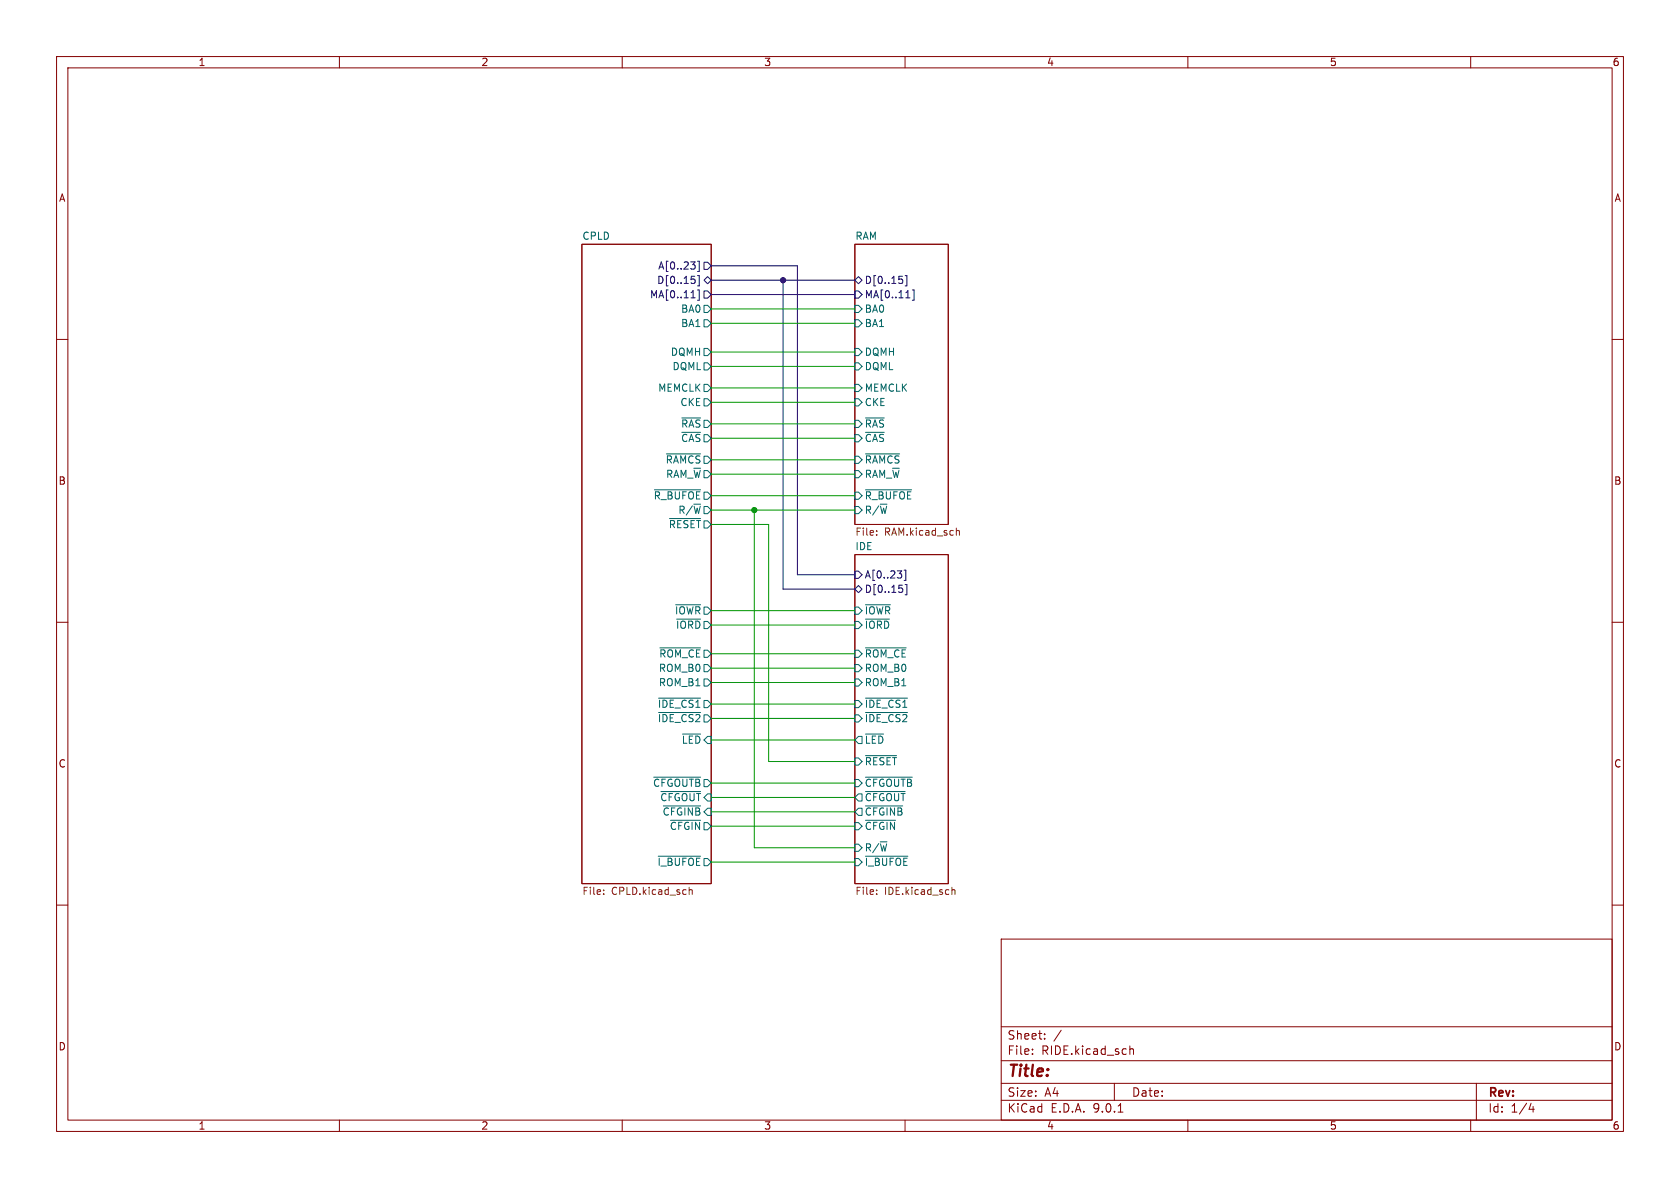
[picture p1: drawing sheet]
<svg xmlns="http://www.w3.org/2000/svg" width="297mm" height="210mm" viewBox="0 0 297 210" stroke-linecap="round" stroke-linejoin="round" font-family="sans-serif">
<g fill="none" stroke="#840000" stroke-width=".18">
<path d="M10 10h277v190h-277zM12 12h273v186h-273zM60 10v2M110 10v2M160 10v2M210 10v2M260 10v2M102.9 43.2h22.8v113h-22.8zM151.1 43.2h16.5v49.5h-16.5zM10 60h2M285 60h2M151.1 98h16.5v58.2h-16.5z"/>
<path d="M10 110h2M285 110h2M10 160h2M177 166h108v32h-108zM285 160h2M60 198v2M110 198v2M160 198v2M177 194.5h108M177 191.5h108M177 187.5h108M177 181.5h108"/>
<path d="M182.5 186.3v.1M182.5 185.5v.1M184.7 183.6v.1M184.7 182.8v.1M187.6 182.1l-1.3 2M197 191.5v3M197.7 196.6h.8M199.7 184.9v1.5M199.7 185.5l.3-.1 .3 .1 .1 .9M210 198v2M260 198v2M261 191.5v6.5"/>
<path d="M270.7 195l-.4 1.1h.9M271 195.6v1"/>
</g>
<g fill="none" stroke="#006464" stroke-width=".18">
<path d="M124.5 54h.6l.6 .6-.6 .6h-.6zM124.5 56.5h.6l.6 .7-.6 .6h-.6zM151.1 54h.7l.6 .6-.6 .6h-.7zM151.1 56.5h.7l.6 .7-.6 .6h-.7zM120.5 73.9h3.4M120.5 76.4h3.4M124.5 64.1h.6l.6 .7-.6 .6h-.6zM124.5 61.6h.6l.6 .6-.6 .7h-.6zM124.5 70.5h.6l.6 .6-.6 .7h-.6zM124.5 67.9h.6l.6 .7-.6 .6h-.6zM151.1 70.5h.7l.6 .6-.6 .7h-.7zM151.1 67.9h.7l.6 .7-.6 .6h-.7z"/>
<path d="M151.1 76.8h.7l.6 .7-.6 .6h-.7zM151.1 74.3h.7l.6 .6-.6 .7h-.7zM151.1 61.6h.7l.6 .6-.6 .7h-.7zM151.1 64.1h.7l.6 .7-.6 .6h-.7zM153 73.9h3.3M153 76.4h3.3M115.7 86.6h8.2M117.8 80.2h6.1M118.4 91.7h5.5M151.1 89.5h.7l.6 .7-.6 .6h-.7zM151.1 87h.7l.6 .6-.6 .7h-.7zM151.1 80.6h.7l.6 .7-.6 .6h-.7z"/>
<path d="M151.1 83.2h.7l.6 .6-.6 .7h-.7zM153 80.2h6M153 86.6h8.2M116.7 114.5h7.2M119.4 106.9h4.5M119.6 109.4h4.3M124.5 117.5h.6l.6 .6-.6 .6h-.6zM151.1 117.5h.7l.6 .6-.6 .6h-.7zM151.1 107.3h.7l.6 .7-.6 .6h-.7zM151.1 109.9h.7l.6 .6-.6 .6h-.7zM151.1 114.9h.7l.6 .7-.6 .6h-.7zM153 114.5h7.2"/>
<path d="M153 109.4h4.2M153 106.9h4.4M115.6 137.4h8.3M116.4 123.4h7.5M116.4 126h7.5M116.8 139.9h7.1M120.7 129.8h3.2M124.5 120h.6l.6 .7-.6 .6h-.6zM151.1 120h.7l.6 .7-.6 .6h-.7zM151.1 137.8h.7l.6 .6-.6 .7h-.7zM151.1 134h.7l.6 .6-.6 .7h-.7zM151.1 123.8h.7l.6 .7-.6 .6h-.7z"/>
<path d="M151.1 126.4h.7l.6 .6-.6 .6h-.7zM151.8 130.2h.6v1.2h-.6l-.7-.6zM153 123.4h7.4M153 126h7.4M153 137.4h8.3M153 139.9h7M153 129.8h3.2M153 133.6h5.5M116.4 151.4h7.5M117.3 142.5h6.6M118.5 145h5.4M151.1 151.8h.7l.6 .6-.6 .6h-.7z"/>
<path d="M151.1 149.2h.7l.6 .7-.6 .6h-.7zM151.1 145.4h.7l.6 .7-.6 .6h-.7zM151.8 140.3h.6v1.3h-.6l-.7-.6zM151.8 142.9h.6v1.2h-.6l-.7-.6zM153 151.4h7.5M153 142.5h6.6M153 145h5.3"/>
</g>
<g fill="none" stroke="#000084" stroke-width=".18">
<path d="M122.1 46.3h.8l-.4 .5M122.2 52.6h.7M122.2 48.8h.6M122.8 49.4l.1 .2-.1 .4M122.8 46.9v.5M123.3 46.2h.3v1.8h-.3M123.3 48.7h.3v1.8h-.3M123.3 51.3h.3v1.8h-.3M124.5 46.4h.6l.6 .6-.6 .6h-.6zM124.5 51.4h.6l.6 .7-.6 .6h-.6zM124.5 49.5l.6-.6 .6 .6-.6 .7zM125.7 47h15.3v54.6h10.1"/>
<path d="M125.7 52.1h25.4M125.7 49.5h25.4M138.4 49.5v54.6h12.7M151.1 49.5l.7-.6 .6 .6-.6 .7zM151.1 51.4h.7l.6 .7-.6 .6h-.7zM158.9 48.8h.6M159.5 49.4l.1 .2-.1 .4M160 48.7h.3v1.8h-.3M160.1 52.6h.8M161.3 51.3h.3v1.8h-.3M151.1 101h.7l.6 .6-.6 .6h-.7zM151.1 104.1l.7-.6 .6 .6-.6 .7z"/>
<path d="M158.6 100.9h.8l-.4 .5M158.9 103.4h.6M159.4 101.5v.6M159.5 104l.1 .2-.1 .5M159.8 100.8h.3v1.8h-.3M160 103.3h.3v1.8h-.3"/>
</g>
<path d="M155 94.5v.1M155 93.8v.2M169.1 93.8h.5v.8M106.7 158v.1M106.7 157.3v.2M121.8 156.8v1.3M121.8 157.4l.2-.1h.3l.1 .8M155 157.3v.2M155 158v.1M168.3 157.4l.2-.1h.3v.8M168.3 156.8v1.3" fill="none" stroke="#725600" stroke-width=".18"/>
<g fill="none" stroke="#009600" stroke-width=".18">
<path d="M125.7 54.6h25.4M125.7 57.2h25.4M125.7 64.8h25.4M125.7 68.6h25.4M125.7 62.2h25.4M125.7 74.9h25.4M125.7 71.1h25.4M125.7 77.5h25.4M125.7 92.7h10.2v41.9h15.2M125.7 90.2h25.4M125.7 81.3h25.4M125.7 83.8h25.4"/>
<path d="M125.7 87.6h25.4M133.3 90.2v59.7h17.8M125.7 118.1h25.4M125.7 110.5h25.4M125.7 108h25.4M125.7 115.6h25.4M125.7 124.5h25.4M125.7 130.8h25.4M125.7 138.4h25.4M125.7 120.7h25.4M125.7 127h25.4M125.7 146.1h25.4"/>
<path d="M125.7 141h25.4M125.7 152.4h25.4M125.7 143.5h25.4"/>
</g>
<circle cx="138.4" cy="49.5" r=".46" fill="#000084" stroke="#000084" stroke-width=".18"/>
<circle cx="133.3" cy="90.2" r=".46" fill="#009600" stroke="#009600" stroke-width=".18"/>
<text font-size="2.8" fill="#840000" x="178" y="190.9">Title:</text>
<g font-size="2.1" fill="#840000">
<text x="178" y="184">Sheet:</text>
<text x="178" y="186.7">File:</text>
<text x="184.1" y="186.7">RIDE.kicad_sch</text>
<text x="178" y="196.9">KiCad</text>
<text x="178" y="194.1">Size:</text>
<text x="184.7" y="194.1">A4</text>
<text x="185.7" y="196.9">E.D.A.</text>
<text x="193.3" y="196.9">9.0.1</text>
<text x="200" y="194.1">Date:</text>
<text x="263" y="194.3">Rev:</text>
<text x="263" y="196.9">Id:</text>
<text x="267.1" y="196.9">1/4</text>
</g>
<g font-size="1.8" fill="#840000">
<text x="35" y="11.9">1</text>
<text x="85" y="11.9">2</text>
<text x="135" y="11.9">3</text>
<text x="185" y="11.9">4</text>
<text x="235" y="11.9">5</text>
<text x="285" y="11.9">6</text>
<text x="10.3" y="35.9">A</text>
<text x="285.3" y="35.9">A</text>
<text x="10.3" y="85.9">B</text>
<text x="285.3" y="85.9">B</text>
<text x="10.3" y="135.9">C</text>
<text x="285.3" y="135.9">C</text>
<text x="10.3" y="185.9">D</text>
<text x="285.3" y="185.9">D</text>
<text x="35" y="199.9">1</text>
<text x="85" y="199.9">2</text>
<text x="135" y="199.9">3</text>
<text x="185" y="199.9">4</text>
<text x="235" y="199.9">5</text>
<text x="285" y="199.9">6</text>
</g>
<g font-size="1.8" fill="#006464">
<text x="102.9" y="42.5">CPLD</text>
<text x="151.1" y="42.5">RAM</text>
<text x="120.3" y="55.5">BA0</text>
<text x="120.3" y="58">BA1</text>
<text x="152.8" y="55.5">BA0</text>
<text x="152.8" y="58">BA1</text>
<text x="118.5" y="63.1">DQMH</text>
<text x="118.8" y="65.6">DQML</text>
<text x="152.8" y="63.1">DQMH</text>
<text x="152.8" y="65.6">DQML</text>
<text x="116.3" y="69.4">MEMCLK</text>
<text x="120.2" y="72">CKE</text>
<text x="152.8" y="72">CKE</text>
<text x="152.8" y="69.4">MEMCLK</text>
<text x="120.3" y="75.8">~{RAS}</text>
<text x="152.8" y="75.8">~{RAS}</text>
<text x="117.6" y="82.1">~{RAMCS}</text>
<text x="120.3" y="78.3">~{CAS}</text>
<text x="152.8" y="82.1">~{RAMCS}</text>
<text x="152.8" y="78.3">~{CAS}</text>
<text x="115.5" y="88.5">~{R_BUFOE}</text>
<text x="117.6" y="84.7">RAM_~{W}</text>
<text x="152.8" y="88.5">~{R_BUFOE}</text>
<text x="152.8" y="84.7">RAM_~{W}</text>
<text x="118.1" y="93.6">~{RESET}</text>
<text x="119.8" y="91">R/~{W}</text>
<text x="152.8" y="91">R/~{W}</text>
<text x="151.1" y="97.3">IDE</text>
<text x="119.2" y="108.8">~{IOWR}</text>
<text x="119.4" y="111.4">~{IORD}</text>
<text x="152.8" y="108.8">~{IOWR}</text>
<text x="152.8" y="111.4">~{IORD}</text>
<text x="116.4" y="119">ROM_B0</text>
<text x="116.4" y="116.4">~{ROM_CE}</text>
<text x="152.8" y="119">ROM_B0</text>
<text x="152.8" y="116.4">~{ROM_CE}</text>
<text x="116.2" y="125.3">~{IDE_CS1}</text>
<text x="116.4" y="121.5">ROM_B1</text>
<text x="152.8" y="121.5">ROM_B1</text>
<text x="152.8" y="125.3">~{IDE_CS1}</text>
<text x="116.2" y="127.9">~{IDE_CS2}</text>
<text x="120.4" y="131.7">~{LED}</text>
<text x="152.8" y="131.7">~{LED}</text>
<text x="152.8" y="127.9">~{IDE_CS2}</text>
<text x="152.8" y="135.5">~{RESET}</text>
<text x="115.3" y="139.3">~{CFGOUTB}</text>
<text x="116.6" y="141.8">~{CFGOUT}</text>
<text x="152.8" y="141.8">~{CFGOUT}</text>
<text x="152.8" y="139.3">~{CFGOUTB}</text>
<text x="117" y="144.4">~{CFGINB}</text>
<text x="118.3" y="146.9">~{CFGIN}</text>
<text x="152.8" y="144.4">~{CFGINB}</text>
<text x="152.8" y="146.9">~{CFGIN}</text>
<text x="116.1" y="153.3">~{I_BUFOE}</text>
<text x="152.8" y="153.3">~{I_BUFOE}</text>
<text x="152.8" y="150.7">R/~{W}</text>
</g>
<g font-size="1.8" fill="#000084">
<text x="116.3" y="47.9">A[0..23]</text>
<text x="114.8" y="52.9">MA[0..11]</text>
<text x="116.1" y="50.4">D[0..15]</text>
<text x="152.8" y="50.4">D[0..15]</text>
<text x="152.8" y="52.9">MA[0..11]</text>
<text x="152.8" y="102.5">A[0..23]</text>
<text x="152.8" y="105">D[0..15]</text>
</g>
<g font-size="1.8" fill="#725600">
<text x="151.1" y="95">File:</text>
<text x="156.4" y="95">RAM.kicad_sch</text>
<text x="102.9" y="158.5">File:</text>
<text x="108.1" y="158.5">CPLD.kicad_sch</text>
<text x="151.1" y="158.5">File:</text>
<text x="156.4" y="158.5">IDE.kicad_sch</text>
</g>
</svg>
